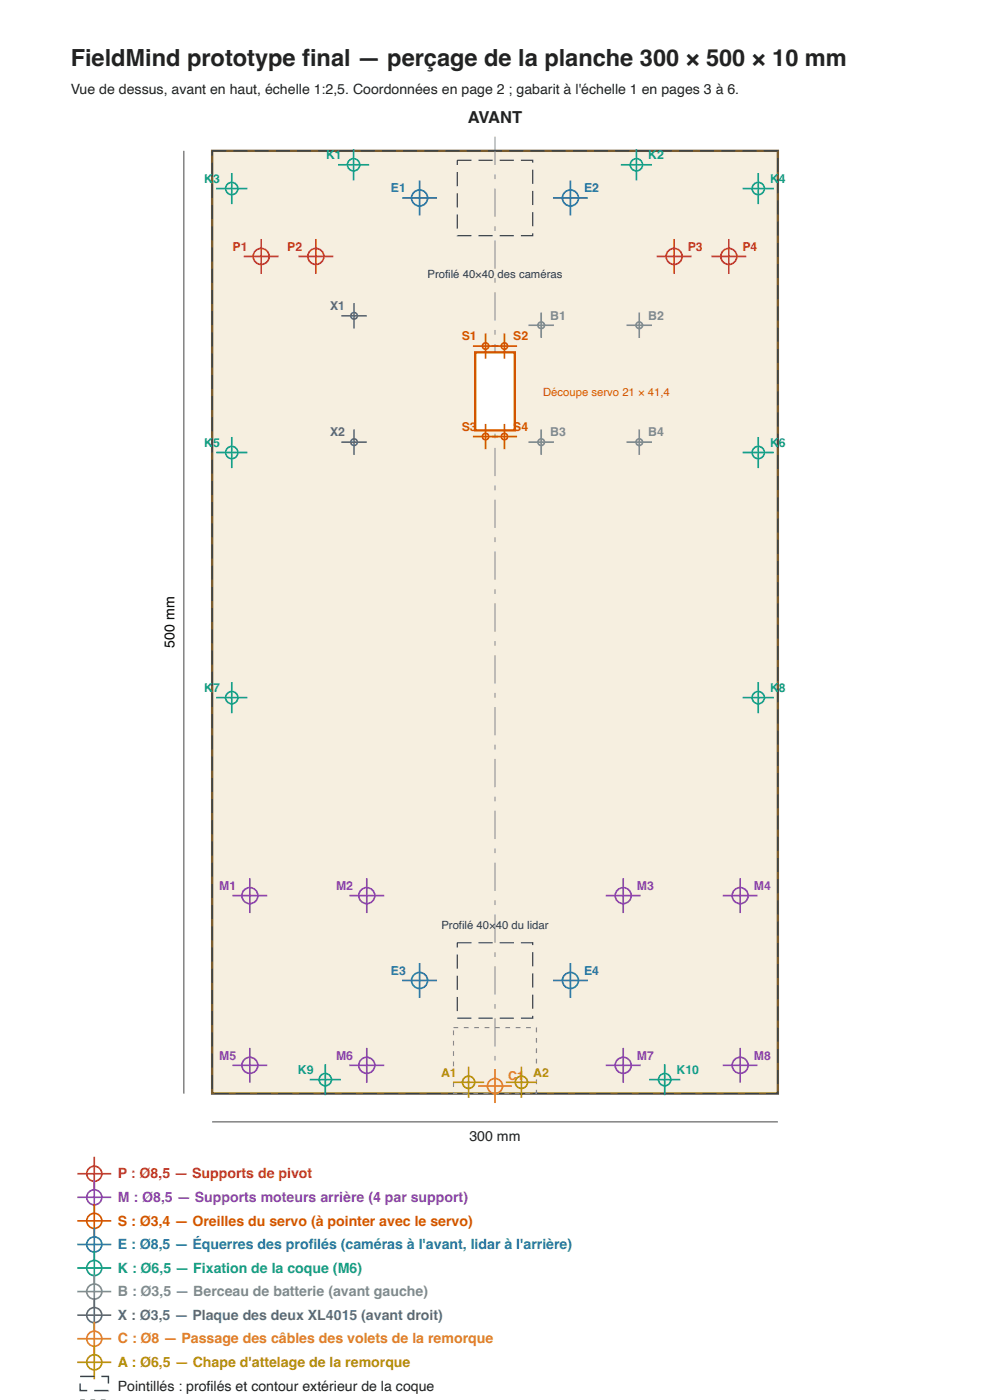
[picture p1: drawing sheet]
<svg xmlns="http://www.w3.org/2000/svg" width="210mm" height="297mm" viewBox="0 0 210 297" stroke-linecap="round" stroke-linejoin="round" font-family="sans-serif">
<path d="M45 32h120v200h-120z" fill="#f6efe0" stroke="#7a5c2e" stroke-width=".5"/>
<path d="M105 29v206" fill="none" stroke="#999" stroke-width=".25" stroke-dasharray="6 2 1 2" stroke-linecap="butt"/>
<path d="M45 32h120v200h-120zM97 34h16v16h-16zM97 200h16v16h-16z" fill="none" stroke="#2c3e50" stroke-width=".25" stroke-dasharray="3 1.5" stroke-linecap="butt"/>
<path d="M96.2 218h17.6v14h-17.6z" fill="none" stroke="#888" stroke-width=".25" stroke-dasharray="1 1.2" stroke-linecap="butt"/>
<path d="M100.8 74.7h8.4v16.6h-8.4z" fill="#fff" stroke="#d35400" stroke-width=".5"/>
<g fill="none" stroke="#c0392b" stroke-width=".35">
<path d="M51.7 54.4h7.4M55.4 50.7v7.4M63.3 54.4h7.4M67 50.7v7.4M139.3 54.4h7.4M143 50.7v7.4M150.9 54.4h7.4M154.6 50.7v7.4M16.4 249h7.2M20 245.4v7.2"/>
<circle cx="55.4" cy="54.4" r="1.7"/>
<circle cx="67" cy="54.4" r="1.7"/>
<circle cx="143" cy="54.4" r="1.7"/>
<circle cx="154.6" cy="54.4" r="1.7"/>
<circle cx="20" cy="249" r="1.6"/>
</g>
<g fill="none" stroke="#8e44ad" stroke-width=".35">
<path d="M49.3 190h7.4M53 186.3v7.4M74.1 190h7.4M77.8 186.3v7.4M128.5 190h7.4M132.2 186.3v7.4M153.3 190h7.4M157 186.3v7.4M49.3 226h7.4M53 222.3v7.4M74.1 226h7.4M77.8 222.3v7.4"/>
<path d="M128.5 226h7.4M132.2 222.3v7.4M153.3 226h7.4M157 222.3v7.4M16.4 254h7.2M20 250.4v7.2"/>
<circle cx="53" cy="190" r="1.7"/>
<circle cx="77.8" cy="190" r="1.7"/>
<circle cx="132.2" cy="190" r="1.7"/>
<circle cx="157" cy="190" r="1.7"/>
<circle cx="53" cy="226" r="1.7"/>
<circle cx="77.8" cy="226" r="1.7"/>
<circle cx="132.2" cy="226" r="1.7"/>
<circle cx="157" cy="226" r="1.7"/>
<circle cx="20" cy="254" r="1.6"/>
</g>
<g fill="none" stroke="#d35400" stroke-width=".35">
<path d="M100.3 73.4h9.4M103 70.7v5.4M107 70.7v5.4M100.3 92.6h9.4M103 89.9v5.4M107 89.9v5.4M16.4 259h7.2M20 255.4v7.2"/>
<circle cx="103" cy="73.4" r=".68"/>
<circle cx="107" cy="73.4" r=".68"/>
<circle cx="103" cy="92.6" r=".68"/>
<circle cx="107" cy="92.6" r=".68"/>
<circle cx="20" cy="259" r="1.6"/>
</g>
<g fill="none" stroke="#2471a3" stroke-width=".35">
<path d="M89 38.3v7.4M121 38.3v7.4M85.3 42h7.4M117.3 42h7.4M85.3 208h7.4M89 204.3v7.4M117.3 208h7.4M121 204.3v7.4M16.4 264h7.2M20 260.4v7.2"/>
<circle cx="89" cy="42" r="1.7"/>
<circle cx="121" cy="42" r="1.7"/>
<circle cx="89" cy="208" r="1.7"/>
<circle cx="121" cy="208" r="1.7"/>
<circle cx="20" cy="264" r="1.6"/>
</g>
<g fill="none" stroke="#16a085" stroke-width=".35">
<path d="M49.2 36.7v6.6M71.7 35h6.6M75 31.7v6.6M131.7 35h6.6M135 31.7v6.6M160.8 36.7v6.6M45.9 40h6.6M157.5 40h6.6M45.9 96h6.6M49.2 92.7v6.6M157.5 96h6.6M160.8 92.7v6.6"/>
<path d="M45.9 148h6.6M49.2 144.7v6.6M157.5 148h6.6M160.8 144.7v6.6M65.7 229h6.6M69 225.7v6.6M137.7 229h6.6M141 225.7v6.6M16.4 269h7.2M20 265.4v7.2"/>
<circle cx="75" cy="35" r="1.3"/>
<circle cx="135" cy="35" r="1.3"/>
<circle cx="160.8" cy="40" r="1.3"/>
<circle cx="49.2" cy="40" r="1.3"/>
<circle cx="49.2" cy="96" r="1.3"/>
<circle cx="160.8" cy="96" r="1.3"/>
<circle cx="49.2" cy="148" r="1.3"/>
<circle cx="160.8" cy="148" r="1.3"/>
<circle cx="69" cy="229" r="1.3"/>
<circle cx="141" cy="229" r="1.3"/>
<circle cx="20" cy="269" r="1.6"/>
</g>
<g fill="none" stroke="#7f8c8d" stroke-width=".35">
<path d="M112.1 69h5.4M114.8 66.3v5.4M132.9 69h5.4M135.6 66.3v5.4M112.1 93.8h5.4M114.8 91.1v5.4M132.9 93.8h5.4M135.6 91.1v5.4M16.4 274h7.2M20 270.4v7.2"/>
<circle cx="114.8" cy="69" r=".7"/>
<circle cx="135.6" cy="69" r=".7"/>
<circle cx="114.8" cy="93.8" r=".7"/>
<circle cx="135.6" cy="93.8" r=".7"/>
<circle cx="20" cy="274" r="1.6"/>
</g>
<g fill="none" stroke="#5d6d7e" stroke-width=".35">
<path d="M72.4 67h5.4M75.1 64.3v5.4M72.4 93.8h5.4M75.1 91.1v5.4M16.4 279h7.2M20 275.4v7.2"/>
<circle cx="75.1" cy="67" r=".7"/>
<circle cx="75.1" cy="93.8" r=".7"/>
<circle cx="20" cy="279" r="1.6"/>
</g>
<g fill="none" stroke="#e67e22" stroke-width=".35">
<path d="M101.4 230.4h7.2M105 226.8v7.2M16.4 284h7.2M20 280.4v7.2"/>
<circle cx="105" cy="230.4" r="1.6"/>
<circle cx="20" cy="284" r="1.6"/>
</g>
<g fill="none" stroke="#b7950b" stroke-width=".35">
<path d="M96.1 229.6h6.6M99.4 226.3v6.6M107.3 229.6h6.6M110.6 226.3v6.6M16.4 289h7.2M20 285.4v7.2"/>
<circle cx="99.4" cy="229.6" r="1.3"/>
<circle cx="110.6" cy="229.6" r="1.3"/>
<circle cx="20" cy="289" r="1.6"/>
</g>
<path d="M39 32v200M45 238h120" fill="none" stroke="#444" stroke-width=".21"/>
<path d="M17 292h6v3h-6z" fill="none" stroke="#2c3e50" stroke-width=".3" stroke-dasharray="3 1.5" stroke-linecap="butt"/>
<path d="M17 297l6 .1M17 297.1v-.1" fill="none" stroke="#888" stroke-width=".3" stroke-dasharray="1 1.2" stroke-linecap="butt"/>
<text font-size="5" fill="#222" x="15" y="14">FieldMind prototype final — perçage de la planche 300 × 500 × 10 mm</text>
<text font-size="3.5" fill="#222" x="99.2" y="26">AVANT</text>
<g font-size="3" fill="#222">
<text x="15" y="20">Vue de dessus, avant en haut, échelle 1:2,5. Coordonnées en page 2 ; gabarit à l'échelle 1 en pages 3 à 6.</text>
<text x="99.6" y="242">300 mm</text>
<text x="25" y="295">Pointillés : profilés et contour extérieur de la coque</text>
</g>
<text font-size="3" x="37" y="137.4" transform="rotate(-90 37 137.4)">500 mm</text>
<text font-size="3" fill="#c0392b" x="25" y="250">P : Ø8,5 — Supports de pivot</text>
<text font-size="3" fill="#8e44ad" x="25" y="255">M : Ø8,5 — Supports moteurs arrière (4 par support)</text>
<text font-size="3" fill="#d35400" x="25" y="260">S : Ø3,4 — Oreilles du servo (à pointer avec le servo)</text>
<text font-size="3" fill="#2471a3" x="25" y="265">E : Ø8,5 — Équerres des profilés (caméras à l'avant, lidar à l'arrière)</text>
<text font-size="3" fill="#16a085" x="25" y="270">K : Ø6,5 — Fixation de la coque (M6)</text>
<text font-size="3" fill="#7f8c8d" x="25" y="275">B : Ø3,5 — Berceau de batterie (avant gauche)</text>
<text font-size="3" fill="#5d6d7e" x="25" y="280">X : Ø3,5 — Plaque des deux XL4015 (avant droit)</text>
<text font-size="3" fill="#e67e22" x="25" y="285">C : Ø8 — Passage des câbles des volets de la remorque</text>
<text font-size="3" fill="#b7950b" x="25" y="290">A : Ø6,5 — Chape d'attelage de la remorque</text>
<g font-size="2.6" fill="#16a085">
<text x="69.2" y="33.8">K1</text>
<text x="137.5" y="33.8">K2</text>
<text x="43.3" y="38.8">K3</text>
<text x="163.3" y="38.8">K4</text>
<text x="43.3" y="94.8">K5</text>
<text x="163.3" y="94.8">K6</text>
<text x="43.3" y="146.8">K7</text>
<text x="163.3" y="146.8">K8</text>
<text x="63.2" y="227.8">K9</text>
<text x="143.5" y="227.8">K10</text>
</g>
<g font-size="2.6" fill="#2471a3">
<text x="82.9" y="40.8">E1</text>
<text x="123.9" y="40.8">E2</text>
<text x="82.9" y="206.8">E3</text>
<text x="123.9" y="206.8">E4</text>
</g>
<g font-size="2.6" fill="#c0392b">
<text x="49.3" y="53.2">P1</text>
<text x="60.9" y="53.2">P2</text>
<text x="145.9" y="53.2">P3</text>
<text x="157.5" y="53.2">P4</text>
</g>
<g font-size="2.6" fill="#5d6d7e">
<text x="70" y="65.8">X1</text>
<text x="70" y="92.6">X2</text>
</g>
<g font-size="2.6" fill="#7f8c8d">
<text x="116.7" y="67.8">B1</text>
<text x="137.5" y="67.8">B2</text>
<text x="116.7" y="92.6">B3</text>
<text x="137.5" y="92.6">B4</text>
</g>
<g font-size="2.6" fill="#d35400">
<text x="97.9" y="72.2">S1</text>
<text x="108.9" y="72.2">S2</text>
<text x="97.9" y="91.4">S3</text>
<text x="108.9" y="91.4">S4</text>
</g>
<g font-size="2.6" fill="#8e44ad">
<text x="46.5" y="188.8">M1</text>
<text x="71.3" y="188.8">M2</text>
<text x="135.1" y="188.8">M3</text>
<text x="159.9" y="188.8">M4</text>
<text x="46.5" y="224.8">M5</text>
<text x="71.3" y="224.8">M6</text>
<text x="135.1" y="224.8">M7</text>
<text x="159.9" y="224.8">M8</text>
</g>
<g font-size="2.6" fill="#b7950b">
<text x="93.6" y="228.4">A1</text>
<text x="113.1" y="228.4">A2</text>
</g>
<text font-size="2.6" fill="#e67e22" x="107.8" y="229.2">C1</text>
<g font-size="2.4" fill="#2c3e50">
<text x="90.7" y="59">Profilé 40×40</text>
<text x="105.6" y="59">des caméras</text>
<text x="93.6" y="197">Profilé 40×40 du lidar</text>
</g>
<text font-size="2.4" fill="#d35400" x="115.2" y="84">Découpe servo 21 × 41,4</text>
</svg>
